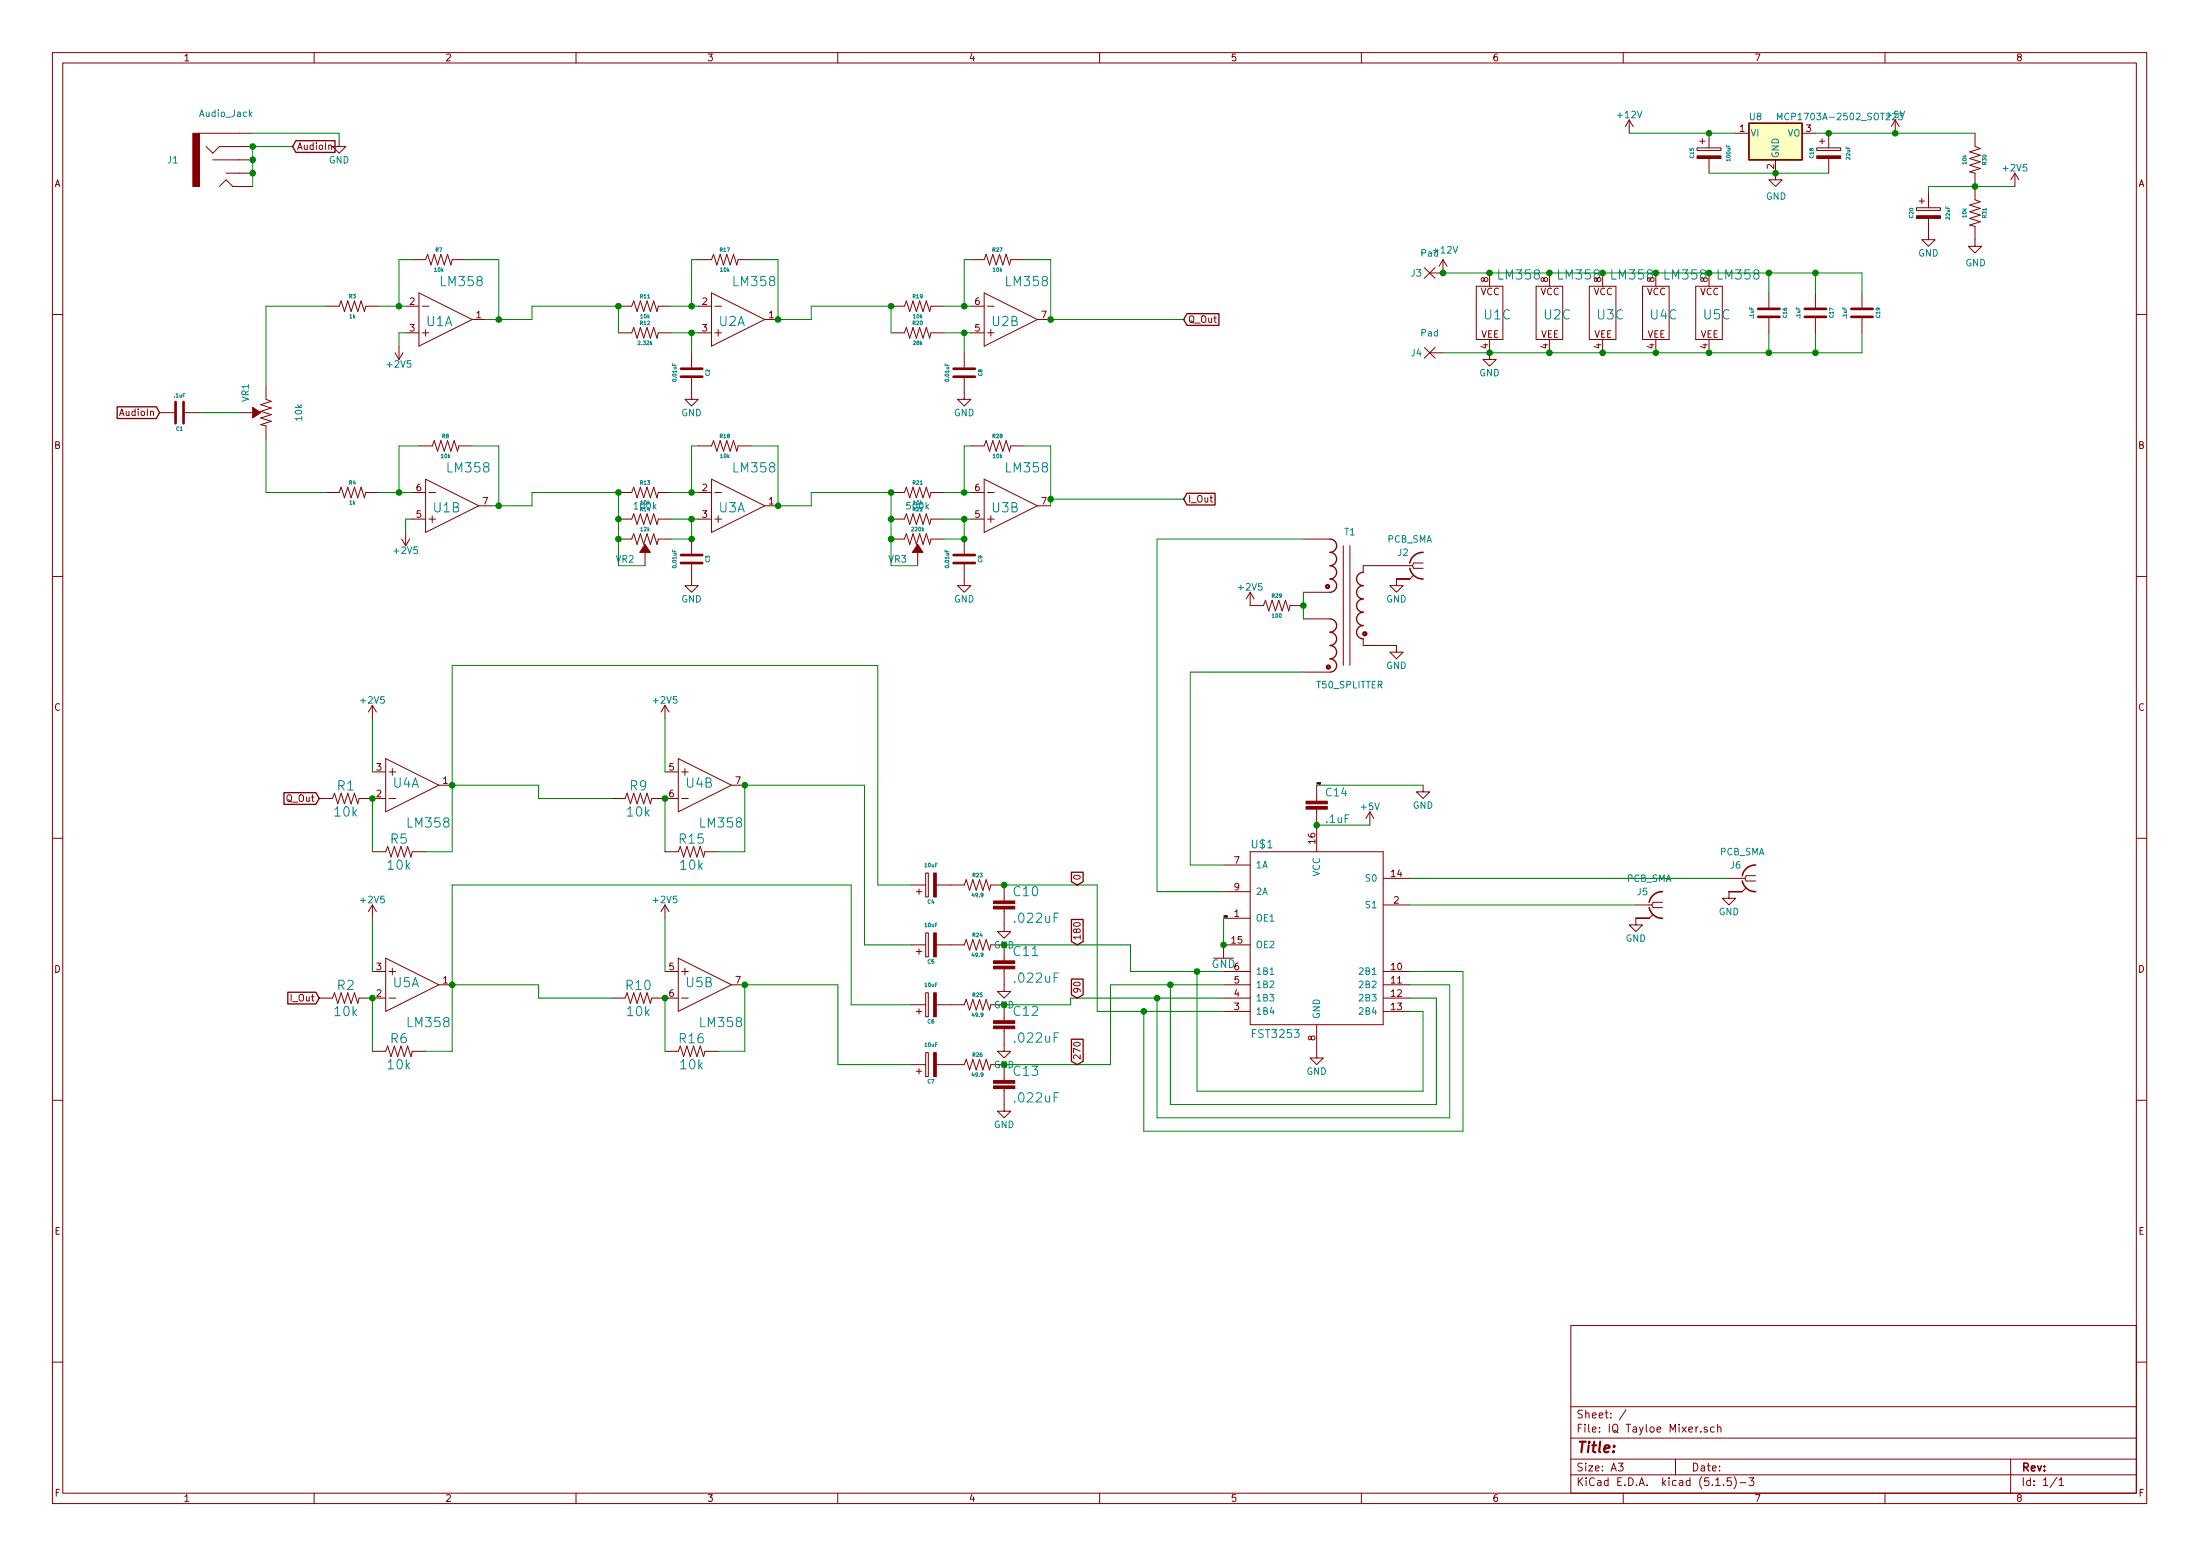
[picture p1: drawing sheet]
EESchema Schematic File Version 4
EELAYER 30 0
EELAYER END
$Descr A3 16535 11693
encoding utf-8
Sheet 1 1
Title ""
Date ""
Rev ""
Comp ""
Comment1 ""
Comment2 ""
Comment3 ""
Comment4 ""
$EndDescr
Text Label 9200 6900 0    10   ~ 0
GND
Wire Wire Line
	9900 5900 10700 5900
Text Label 9900 5900 0    10   ~ 0
GND
Wire Wire Line
	8700 6700 9200 6700
Wire Wire Line
	10600 7600 10700 7600
Wire Wire Line
	10700 7600 10700 8200
Wire Wire Line
	10700 8200 9000 8200
Wire Wire Line
	9000 7300 9200 7300
Wire Wire Line
	9000 8200 9000 7300
Wire Wire Line
	10600 7300 11000 7300
Wire Wire Line
	11000 7300 11000 8500
Wire Wire Line
	11000 8500 8600 8500
Wire Wire Line
	9200 7600 8600 7600
Wire Wire Line
	8600 8500 8600 7600
Wire Wire Line
	10600 7400 10900 7400
Wire Wire Line
	10900 7400 10900 8400
Wire Wire Line
	10900 8400 8700 8400
Wire Wire Line
	8700 7500 9200 7500
Wire Wire Line
	8700 8400 8700 7500
Wire Wire Line
	10600 7500 10800 7500
Wire Wire Line
	10800 7500 10800 8300
Wire Wire Line
	10800 8300 8800 8300
Wire Wire Line
	8800 7400 9200 7400
Wire Wire Line
	8800 8300 8800 7400
$Comp
L Tayloe_Detector_v5-eagle-import:GND #GND01
U 1 1
P 9200 7200
F 0 "#GND01" H 9200 7200 50  0001 C CNN
F 1 "GND" H 9200 7190 59  0000 C TNN
F 2 "" H 9200 7200 50  0001 C CNN
F 3 "" H 9200 7200 50  0001 C CNN
	1    9200 7200
	1    0    0    -1  
$EndComp
$Comp
L Tayloe_Detector_v5-eagle-import:C5_3.5 C14
U 1 1
P 9900 6000
F 0 "C14" H 9960 6015 59  0000 L BNN
F 1 ".1uF" H 9960 5815 59  0000 L BNN
F 2 "Xenir:Capacitor 0805" H 9900 6000 50  0001 C CNN
F 3 "" H 9900 6000 50  0001 C CNN
	1    9900 6000
	1    0    0    -1  
$EndComp
$Comp
L power:+12V #PWR022
U 1 1
P 10850 2050
F 0 "#PWR022" H 10850 1900 50  0001 C CNN
F 1 "+12V" H 10865 2223 50  0000 C CNN
F 2 "" H 10850 2050 50  0001 C CNN
F 3 "" H 10850 2050 50  0001 C CNN
	1    10850 2050
	1    0    0    -1  
$EndComp
Wire Wire Line
	12850 1300 13350 1300
Connection ~ 13350 1300
Wire Wire Line
	13750 1300 13350 1300
$Comp
L power:+12V #PWR024
U 1 1
P 12250 1000
F 0 "#PWR024" H 12250 850 50  0001 C CNN
F 1 "+12V" H 12250 1140 50  0000 C CNN
F 2 "" H 12250 1000 50  0001 C CNN
F 3 "" H 12250 1000 50  0001 C CNN
	1    12250 1000
	1    0    0    -1  
$EndComp
Wire Wire Line
	2800 7300 2800 6900
Wire Wire Line
	3200 7900 3400 7900
Wire Wire Line
	3400 7900 3400 7400
Wire Wire Line
	5000 7300 5000 6900
Wire Wire Line
	5600 7900 5600 7400
Wire Wire Line
	3200 6400 3400 6400
Wire Wire Line
	3400 6400 3400 5900
Wire Wire Line
	5400 6400 5600 6400
Wire Wire Line
	5600 6400 5600 5900
Wire Wire Line
	2800 7900 2800 7500
Wire Wire Line
	5000 7900 5000 7500
Wire Wire Line
	2800 6400 2800 6000
Wire Wire Line
	2800 5400 2800 5800
Wire Wire Line
	5000 5400 5000 5800
Wire Wire Line
	5000 6400 5000 6000
$Comp
L phase_v3-eagle-import:0.3OHM-0805-1_8W-1% R1
U 1 1
P 2600 6000
F 0 "R1" H 2600 6060 70  0000 C BNN
F 1 "10k" H 2600 5940 70  0000 C TNN
F 2 "Xenir:Resistor 0805" H 2600 6000 50  0001 C CNN
F 3 "" H 2600 6000 50  0001 C CNN
	1    2600 6000
	1    0    0    -1  
$EndComp
$Comp
L phase_v3-eagle-import:0.3OHM-0805-1_8W-1% R5
U 1 1
P 3000 6400
F 0 "R5" H 3000 6460 70  0000 C BNN
F 1 "10k" H 3000 6340 70  0000 C TNN
F 2 "Xenir:Resistor 0805" H 3000 6400 50  0001 C CNN
F 3 "" H 3000 6400 50  0001 C CNN
	1    3000 6400
	1    0    0    -1  
$EndComp
$Comp
L phase_v3-eagle-import:0.3OHM-0805-1_8W-1% R9
U 1 1
P 4800 6000
F 0 "R9" H 4800 6060 70  0000 C BNN
F 1 "10k" H 4800 5940 70  0000 C TNN
F 2 "Xenir:Resistor 0805" H 4800 6000 50  0001 C CNN
F 3 "" H 4800 6000 50  0001 C CNN
	1    4800 6000
	1    0    0    -1  
$EndComp
$Comp
L phase_v3-eagle-import:0.3OHM-0805-1_8W-1% R15
U 1 1
P 5200 6400
F 0 "R15" H 5200 6460 70  0000 C BNN
F 1 "10k" H 5200 6340 70  0000 C TNN
F 2 "Xenir:Resistor 0805" H 5200 6400 50  0001 C CNN
F 3 "" H 5200 6400 50  0001 C CNN
	1    5200 6400
	1    0    0    -1  
$EndComp
$Comp
L phase_v3-eagle-import:0.3OHM-0805-1_8W-1% R2
U 1 1
P 2600 7500
F 0 "R2" H 2600 7560 70  0000 C BNN
F 1 "10k" H 2600 7440 70  0000 C TNN
F 2 "Xenir:Resistor 0805" H 2600 7500 50  0001 C CNN
F 3 "" H 2600 7500 50  0001 C CNN
	1    2600 7500
	1    0    0    -1  
$EndComp
$Comp
L phase_v3-eagle-import:0.3OHM-0805-1_8W-1% R6
U 1 1
P 3000 7900
F 0 "R6" H 3000 7960 70  0000 C BNN
F 1 "10k" H 3000 7840 70  0000 C TNN
F 2 "Xenir:Resistor 0805" H 3000 7900 50  0001 C CNN
F 3 "" H 3000 7900 50  0001 C CNN
	1    3000 7900
	1    0    0    -1  
$EndComp
$Comp
L phase_v3-eagle-import:0.3OHM-0805-1_8W-1% R10
U 1 1
P 4800 7500
F 0 "R10" H 4800 7560 70  0000 C BNN
F 1 "10k" H 4800 7440 70  0000 C TNN
F 2 "Xenir:Resistor 0805" H 4800 7500 50  0001 C CNN
F 3 "" H 4800 7500 50  0001 C CNN
	1    4800 7500
	1    0    0    -1  
$EndComp
$Comp
L phase_v3-eagle-import:0.3OHM-0805-1_8W-1% R16
U 1 1
P 5200 7900
F 0 "R16" H 5200 7960 70  0000 C BNN
F 1 "10k" H 5200 7840 70  0000 C TNN
F 2 "Xenir:Resistor 0805" H 5200 7900 50  0001 C CNN
F 3 "" H 5200 7900 50  0001 C CNN
	1    5200 7900
	1    0    0    -1  
$EndComp
Wire Wire Line
	5400 7900 5600 7900
Wire Wire Line
	3400 7400 4050 7400
Wire Wire Line
	4050 7400 4050 7500
Wire Wire Line
	4050 7500 4600 7500
Connection ~ 3400 7400
Wire Wire Line
	3400 5900 4050 5900
Wire Wire Line
	4050 5900 4050 6000
Wire Wire Line
	4050 6000 4600 6000
Connection ~ 3400 5900
$Comp
L power:+5V #PWR028
U 1 1
P 14250 1000
F 0 "#PWR028" H 14250 850 50  0001 C CNN
F 1 "+5V" H 14250 1140 50  0000 C CNN
F 2 "" H 14250 1000 50  0001 C CNN
F 3 "" H 14250 1000 50  0001 C CNN
	1    14250 1000
	1    0    0    -1  
$EndComp
Connection ~ 9900 6200
Connection ~ 9200 7100
Wire Wire Line
	9200 6900 9200 7100
$Comp
L Tayloe_Detector_v5-eagle-import:FST3253 U$1
U 1 1
P 12000 7100
F 0 "U$1" H 9400 7825 59  0000 L BNN
F 1 "FST3253" H 9400 6400 59  0000 L BNN
F 2 "Xenir:SO16" H 12000 7100 50  0001 C CNN
F 3 "" H 12000 7100 50  0001 C CNN
	1    12000 7100
	1    0    0    -1  
$EndComp
Wire Wire Line
	9900 6200 10300 6200
$Comp
L power:+5V #PWR018
U 1 1
P 10300 6200
F 0 "#PWR018" H 10300 6050 50  0001 C CNN
F 1 "+5V" H 10300 6340 50  0000 C CNN
F 2 "" H 10300 6200 50  0001 C CNN
F 3 "" H 10300 6200 50  0001 C CNN
	1    10300 6200
	1    0    0    -1  
$EndComp
$Comp
L Xenir:Resistor R30
U 1 1
P 14850 1200
F 0 "R30" H 14850 1275 28  0000 C CNN
F 1 "10k" H 14850 1125 28  0000 C CNN
F 2 "Xenir:Resistor 0805" H 14850 1100 50  0001 C CNN
F 3 "" H 14850 1100 50  0001 C CNN
	1    14850 1200
	0    1    1    0   
$EndComp
$Comp
L Xenir:Resistor R31
U 1 1
P 14850 1600
F 0 "R31" H 14850 1675 28  0000 C CNN
F 1 "10k" H 14850 1525 28  0000 C CNN
F 2 "Xenir:Resistor 0805" H 14850 1500 50  0001 C CNN
F 3 "" H 14850 1500 50  0001 C CNN
	1    14850 1600
	0    1    1    0   
$EndComp
Wire Wire Line
	14250 1000 14850 1000
Connection ~ 14250 1000
$Comp
L power:GND #PWR030
U 1 1
P 14850 1800
F 0 "#PWR030" H 14850 1550 50  0001 C CNN
F 1 "GND" H 14855 1627 50  0000 C CNN
F 2 "" H 14850 1800 50  0001 C CNN
F 3 "" H 14850 1800 50  0001 C CNN
	1    14850 1800
	1    0    0    -1  
$EndComp
$Comp
L power:GND #PWR027
U 1 1
P 13350 1300
F 0 "#PWR027" H 13350 1050 50  0001 C CNN
F 1 "GND" H 13355 1127 50  0000 C CNN
F 2 "" H 13350 1300 50  0001 C CNN
F 3 "" H 13350 1300 50  0001 C CNN
	1    13350 1300
	1    0    0    -1  
$EndComp
$Comp
L power:+2V5 #PWR031
U 1 1
P 15150 1400
F 0 "#PWR031" H 15150 1250 50  0001 C CNN
F 1 "+2V5" H 15150 1540 50  0000 C CNN
F 2 "" H 15150 1400 50  0001 C CNN
F 3 "" H 15150 1400 50  0001 C CNN
	1    15150 1400
	1    0    0    -1  
$EndComp
Wire Wire Line
	15150 1400 14850 1400
Connection ~ 14850 1400
$Comp
L power:+2V5 #PWR02
U 1 1
P 2800 5400
F 0 "#PWR02" H 2800 5250 50  0001 C CNN
F 1 "+2V5" H 2800 5540 50  0000 C CNN
F 2 "" H 2800 5400 50  0001 C CNN
F 3 "" H 2800 5400 50  0001 C CNN
	1    2800 5400
	1    0    0    -1  
$EndComp
$Comp
L power:+2V5 #PWR06
U 1 1
P 5000 5400
F 0 "#PWR06" H 5000 5250 50  0001 C CNN
F 1 "+2V5" H 5000 5540 50  0000 C CNN
F 2 "" H 5000 5400 50  0001 C CNN
F 3 "" H 5000 5400 50  0001 C CNN
	1    5000 5400
	1    0    0    -1  
$EndComp
$Comp
L power:+2V5 #PWR07
U 1 1
P 5000 6900
F 0 "#PWR07" H 5000 6750 50  0001 C CNN
F 1 "+2V5" H 5000 7040 50  0000 C CNN
F 2 "" H 5000 6900 50  0001 C CNN
F 3 "" H 5000 6900 50  0001 C CNN
	1    5000 6900
	1    0    0    -1  
$EndComp
$Comp
L power:+2V5 #PWR03
U 1 1
P 2800 6900
F 0 "#PWR03" H 2800 6750 50  0001 C CNN
F 1 "+2V5" H 2800 7040 50  0000 C CNN
F 2 "" H 2800 6900 50  0001 C CNN
F 3 "" H 2800 6900 50  0001 C CNN
	1    2800 6900
	1    0    0    -1  
$EndComp
$Comp
L Xenir:PCB_SMA J6
U 1 1
P 13100 6400
F 0 "J6" H 13150 6300 50  0000 C CNN
F 1 "PCB_SMA" H 13100 6400 50  0000 C CNN
F 2 "Xenir:PCB SMA" H 13100 6400 50  0001 C CNN
F 3 "" H 13100 6400 50  0001 C CNN
	1    13100 6400
	-1   0    0    -1  
$EndComp
$Comp
L Xenir:PCB_SMA J5
U 1 1
P 12400 6600
F 0 "J5" H 12450 6500 50  0000 C CNN
F 1 "PCB_SMA" H 12400 6600 50  0000 C CNN
F 2 "Xenir:PCB SMA" H 12400 6600 50  0001 C CNN
F 3 "" H 12400 6600 50  0001 C CNN
	1    12400 6600
	-1   0    0    -1  
$EndComp
Wire Wire Line
	13000 6600 10600 6600
Wire Wire Line
	12300 6800 10600 6800
$Comp
L power:GND #PWR025
U 1 1
P 12300 6900
F 0 "#PWR025" H 12300 6650 50  0001 C CNN
F 1 "GND" H 12300 6750 50  0000 C CNN
F 2 "" H 12300 6900 50  0001 C CNN
F 3 "" H 12300 6900 50  0001 C CNN
	1    12300 6900
	1    0    0    -1  
$EndComp
$Comp
L power:GND #PWR026
U 1 1
P 13000 6700
F 0 "#PWR026" H 13000 6450 50  0001 C CNN
F 1 "GND" H 13000 6550 50  0000 C CNN
F 2 "" H 13000 6700 50  0001 C CNN
F 3 "" H 13000 6700 50  0001 C CNN
	1    13000 6700
	1    0    0    -1  
$EndComp
$Comp
L power:GND #PWR021
U 1 1
P 10700 5900
F 0 "#PWR021" H 10700 5650 50  0001 C CNN
F 1 "GND" H 10700 5750 50  0000 C CNN
F 2 "" H 10700 5900 50  0001 C CNN
F 3 "" H 10700 5900 50  0001 C CNN
	1    10700 5900
	1    0    0    -1  
$EndComp
$Comp
L power:GND #PWR017
U 1 1
P 9900 7900
F 0 "#PWR017" H 9900 7650 50  0001 C CNN
F 1 "GND" H 9900 7750 50  0000 C CNN
F 2 "" H 9900 7900 50  0001 C CNN
F 3 "" H 9900 7900 50  0001 C CNN
	1    9900 7900
	1    0    0    -1  
$EndComp
$Comp
L Xenir:Cap_Polarized C15
U 1 1
P 12950 1150
F 0 "C15" H 12950 925 28  0000 C CNN
F 1 "100uF" H 12950 1200 28  0000 C CNN
F 2 "Xenir:Cap_6.3x5.4" H 12950 1200 50  0001 C CNN
F 3 "" H 12950 1200 50  0001 C CNN
	1    12950 1150
	0    1    1    0   
$EndComp
Wire Wire Line
	12250 1000 12850 1000
Wire Wire Line
	13650 1000 13750 1000
Connection ~ 12850 1000
Wire Wire Line
	12850 1000 13050 1000
$Comp
L Xenir:Cap_Polarized C18
U 1 1
P 13850 1150
F 0 "C18" H 13850 925 28  0000 C CNN
F 1 "22uF" H 13850 1200 28  0000 C CNN
F 2 "Xenir:Cap_4x5.4" H 13850 1200 50  0001 C CNN
F 3 "" H 13850 1200 50  0001 C CNN
	1    13850 1150
	0    1    1    0   
$EndComp
Connection ~ 13750 1000
Wire Wire Line
	13750 1000 14250 1000
$Comp
L Xenir:T50_SPLITTER T1
U 1 1
P 10150 5250
F 0 "T1" H 10150 4000 50  0000 C CNN
F 1 "T50_SPLITTER" H 10150 5150 50  0000 C CNN
F 2 "Xenir:T50 Trifilar" H 10150 5250 50  0001 C CNN
F 3 "" H 10150 5250 50  0001 C CNN
	1    10150 5250
	-1   0    0    1   
$EndComp
$Comp
L Xenir:Resistor R29
U 1 1
P 9600 4550
F 0 "R29" H 9600 4625 28  0000 C CNN
F 1 "100" H 9600 4475 28  0000 C CNN
F 2 "Xenir:Resistor 0805" H 9600 4450 50  0001 C CNN
F 3 "" H 9600 4450 50  0001 C CNN
	1    9600 4550
	1    0    0    -1  
$EndComp
$Comp
L power:+2V5 #PWR016
U 1 1
P 9400 4550
F 0 "#PWR016" H 9400 4400 50  0001 C CNN
F 1 "+2V5" H 9400 4690 50  0000 C CNN
F 2 "" H 9400 4550 50  0001 C CNN
F 3 "" H 9400 4550 50  0001 C CNN
	1    9400 4550
	1    0    0    -1  
$EndComp
Wire Wire Line
	9800 4450 9800 4550
Connection ~ 9800 4550
Wire Wire Line
	9800 4550 9800 4650
Wire Wire Line
	9800 5050 8950 5050
Wire Wire Line
	8950 5050 8950 6500
Wire Wire Line
	8950 6500 9200 6500
Wire Wire Line
	9800 4050 8700 4050
Wire Wire Line
	8700 4050 8700 6700
$Comp
L power:GND #PWR020
U 1 1
P 10500 4850
F 0 "#PWR020" H 10500 4600 50  0001 C CNN
F 1 "GND" H 10500 4700 50  0000 C CNN
F 2 "" H 10500 4850 50  0001 C CNN
F 3 "" H 10500 4850 50  0001 C CNN
	1    10500 4850
	1    0    0    -1  
$EndComp
$Comp
L Xenir:PCB_SMA J2
U 1 1
P 10600 4050
F 0 "J2" H 10650 3950 50  0000 C CNN
F 1 "PCB_SMA" H 10600 4050 50  0000 C CNN
F 2 "Xenir:PCB SMA" H 10600 4050 50  0001 C CNN
F 3 "" H 10600 4050 50  0001 C CNN
	1    10600 4050
	-1   0    0    -1  
$EndComp
$Comp
L power:GND #PWR019
U 1 1
P 10500 4350
F 0 "#PWR019" H 10500 4100 50  0001 C CNN
F 1 "GND" H 10500 4200 50  0000 C CNN
F 2 "" H 10500 4350 50  0001 C CNN
F 3 "" H 10500 4350 50  0001 C CNN
	1    10500 4350
	1    0    0    -1  
$EndComp
$Comp
L Xenir:Cap_Polarized C4
U 1 1
P 7000 6550
F 0 "C4" H 7000 6325 28  0000 C CNN
F 1 "10uF" H 7000 6600 28  0000 C CNN
F 2 "Xenir:Cap_4x5.4" H 7000 6600 50  0001 C CNN
F 3 "" H 7000 6600 50  0001 C CNN
	1    7000 6550
	1    0    0    -1  
$EndComp
$Comp
L Xenir:Cap_Polarized C5
U 1 1
P 7000 7000
F 0 "C5" H 7000 6775 28  0000 C CNN
F 1 "10uF" H 7000 7050 28  0000 C CNN
F 2 "Xenir:Cap_4x5.4" H 7000 7050 50  0001 C CNN
F 3 "" H 7000 7050 50  0001 C CNN
	1    7000 7000
	1    0    0    -1  
$EndComp
$Comp
L Xenir:Cap_Polarized C6
U 1 1
P 7000 7450
F 0 "C6" H 7000 7225 28  0000 C CNN
F 1 "10uF" H 7000 7500 28  0000 C CNN
F 2 "Xenir:Cap_4x5.4" H 7000 7500 50  0001 C CNN
F 3 "" H 7000 7500 50  0001 C CNN
	1    7000 7450
	1    0    0    -1  
$EndComp
$Comp
L Xenir:Cap_Polarized C7
U 1 1
P 7000 7900
F 0 "C7" H 7000 7675 28  0000 C CNN
F 1 "10uF" H 7000 7950 28  0000 C CNN
F 2 "Xenir:Cap_4x5.4" H 7000 7950 50  0001 C CNN
F 3 "" H 7000 7950 50  0001 C CNN
	1    7000 7900
	1    0    0    -1  
$EndComp
$Comp
L Xenir:Resistor R23
U 1 1
P 7350 6650
F 0 "R23" H 7350 6725 28  0000 C CNN
F 1 "49.9" H 7350 6575 28  0000 C CNN
F 2 "Xenir:Resistor 0805" H 7350 6550 50  0001 C CNN
F 3 "" H 7350 6550 50  0001 C CNN
	1    7350 6650
	1    0    0    -1  
$EndComp
$Comp
L Xenir:Resistor R24
U 1 1
P 7350 7100
F 0 "R24" H 7350 7175 28  0000 C CNN
F 1 "49.9" H 7350 7025 28  0000 C CNN
F 2 "Xenir:Resistor 0805" H 7350 7000 50  0001 C CNN
F 3 "" H 7350 7000 50  0001 C CNN
	1    7350 7100
	1    0    0    -1  
$EndComp
$Comp
L Xenir:Resistor R25
U 1 1
P 7350 7550
F 0 "R25" H 7350 7625 28  0000 C CNN
F 1 "49.9" H 7350 7475 28  0000 C CNN
F 2 "Xenir:Resistor 0805" H 7350 7450 50  0001 C CNN
F 3 "" H 7350 7450 50  0001 C CNN
	1    7350 7550
	1    0    0    -1  
$EndComp
$Comp
L Xenir:Resistor R26
U 1 1
P 7350 8000
F 0 "R26" H 7350 8075 28  0000 C CNN
F 1 "49.9" H 7350 7925 28  0000 C CNN
F 2 "Xenir:Resistor 0805" H 7350 7900 50  0001 C CNN
F 3 "" H 7350 7900 50  0001 C CNN
	1    7350 8000
	1    0    0    -1  
$EndComp
$Comp
L phase_v3-eagle-import:1.0UF-0805-25V-(+80_-20%) C10
U 1 1
P 7550 6850
F 0 "C10" H 7610 6965 70  0000 L BNN
F 1 ".022uF" H 7610 6765 70  0000 L BNN
F 2 "Xenir:Capacitor 1206" H 7550 6850 50  0001 C CNN
F 3 "" H 7550 6850 50  0001 C CNN
	1    7550 6850
	1    0    0    -1  
$EndComp
$Comp
L power:GND #PWR012
U 1 1
P 7550 6950
F 0 "#PWR012" H 7550 6700 50  0001 C CNN
F 1 "GND" H 7550 6800 50  0000 C CNN
F 2 "" H 7550 6950 50  0001 C CNN
F 3 "" H 7550 6950 50  0001 C CNN
	1    7550 6950
	1    0    0    -1  
$EndComp
$Comp
L phase_v3-eagle-import:1.0UF-0805-25V-(+80_-20%) C11
U 1 1
P 7550 7300
F 0 "C11" H 7610 7415 70  0000 L BNN
F 1 ".022uF" H 7610 7215 70  0000 L BNN
F 2 "Xenir:Capacitor 1206" H 7550 7300 50  0001 C CNN
F 3 "" H 7550 7300 50  0001 C CNN
	1    7550 7300
	1    0    0    -1  
$EndComp
$Comp
L power:GND #PWR013
U 1 1
P 7550 7400
F 0 "#PWR013" H 7550 7150 50  0001 C CNN
F 1 "GND" H 7550 7250 50  0000 C CNN
F 2 "" H 7550 7400 50  0001 C CNN
F 3 "" H 7550 7400 50  0001 C CNN
	1    7550 7400
	1    0    0    -1  
$EndComp
$Comp
L phase_v3-eagle-import:1.0UF-0805-25V-(+80_-20%) C12
U 1 1
P 7550 7750
F 0 "C12" H 7610 7865 70  0000 L BNN
F 1 ".022uF" H 7610 7665 70  0000 L BNN
F 2 "Xenir:Capacitor 1206" H 7550 7750 50  0001 C CNN
F 3 "" H 7550 7750 50  0001 C CNN
	1    7550 7750
	1    0    0    -1  
$EndComp
$Comp
L power:GND #PWR014
U 1 1
P 7550 7850
F 0 "#PWR014" H 7550 7600 50  0001 C CNN
F 1 "GND" H 7550 7700 50  0000 C CNN
F 2 "" H 7550 7850 50  0001 C CNN
F 3 "" H 7550 7850 50  0001 C CNN
	1    7550 7850
	1    0    0    -1  
$EndComp
$Comp
L phase_v3-eagle-import:1.0UF-0805-25V-(+80_-20%) C13
U 1 1
P 7550 8200
F 0 "C13" H 7610 8315 70  0000 L BNN
F 1 ".022uF" H 7610 8115 70  0000 L BNN
F 2 "Xenir:Capacitor 1206" H 7550 8200 50  0001 C CNN
F 3 "" H 7550 8200 50  0001 C CNN
	1    7550 8200
	1    0    0    -1  
$EndComp
$Comp
L power:GND #PWR015
U 1 1
P 7550 8300
F 0 "#PWR015" H 7550 8050 50  0001 C CNN
F 1 "GND" H 7550 8150 50  0000 C CNN
F 2 "" H 7550 8300 50  0001 C CNN
F 3 "" H 7550 8300 50  0001 C CNN
	1    7550 8300
	1    0    0    -1  
$EndComp
Wire Wire Line
	3400 5900 3400 5000
Wire Wire Line
	3400 5000 6600 5000
Wire Wire Line
	6600 5000 6600 6650
Wire Wire Line
	6600 6650 6850 6650
Wire Wire Line
	5600 5900 6500 5900
Wire Wire Line
	6500 5900 6500 7100
Wire Wire Line
	6500 7100 6850 7100
Wire Wire Line
	3400 7400 3400 6650
Wire Wire Line
	3400 6650 6400 6650
Wire Wire Line
	6400 6650 6400 7550
Wire Wire Line
	6400 7550 6850 7550
Wire Wire Line
	5600 7400 6300 7400
Wire Wire Line
	6300 7400 6300 8000
Wire Wire Line
	6300 8000 6850 8000
Wire Wire Line
	7550 6650 8250 6650
Wire Wire Line
	8250 6650 8250 7600
Wire Wire Line
	8250 7600 8600 7600
Connection ~ 7550 6650
Connection ~ 8600 7600
Wire Wire Line
	7550 7100 8500 7100
Wire Wire Line
	8500 7100 8500 7300
Wire Wire Line
	8500 7300 9000 7300
Connection ~ 7550 7100
Connection ~ 9000 7300
Wire Wire Line
	7550 7550 8050 7550
Wire Wire Line
	8050 7550 8050 7500
Wire Wire Line
	8050 7500 8700 7500
Connection ~ 7550 7550
Connection ~ 8700 7500
Wire Wire Line
	7550 8000 8350 8000
Wire Wire Line
	8350 8000 8350 7400
Wire Wire Line
	8350 7400 8800 7400
Connection ~ 7550 8000
Connection ~ 8800 7400
Text GLabel 8100 6650 1    50   Input ~ 0
0
Text GLabel 8100 7100 1    50   Input ~ 0
180
Text GLabel 8100 7500 1    50   Input ~ 0
90
Text GLabel 8100 8000 1    50   Input ~ 0
270
$Comp
L Regulator_Linear:MCP1703A-2502_SOT223 U8
U 1 1
P 13350 1000
F 0 "U8" H 13200 1125 50  0000 C CNN
F 1 "MCP1703A-2502_SOT223" H 13350 1125 50  0000 L CNN
F 2 "Package_TO_SOT_SMD:TO-252-3_TabPin2" H 13350 1200 50  0001 C CNN
F 3 "http://ww1.microchip.com/downloads/en/DeviceDoc/20005122B.pdf" H 13350 950 50  0001 C CNN
	1    13350 1000
	1    0    0    -1  
$EndComp
$Comp
L Xenir:LM358 U1
U 3 1
P 11300 2350
F 0 "U1" H 11150 2300 70  0000 L BNN
F 1 "LM358" H 11250 2600 70  0000 L BNN
F 2 "Xenir:SO08" H 11250 2300 50  0001 C CNN
F 3 "" H 11250 2300 50  0001 C CNN
	3    11300 2350
	1    0    0    -1  
$EndComp
$Comp
L power:GND #PWR023
U 1 1
P 11200 2650
F 0 "#PWR023" H 11200 2400 50  0001 C CNN
F 1 "GND" H 11200 2500 50  0000 C CNN
F 2 "" H 11200 2650 50  0001 C CNN
F 3 "" H 11200 2650 50  0001 C CNN
	1    11200 2650
	1    0    0    -1  
$EndComp
$Comp
L Xenir:LM358 U2
U 3 1
P 11750 2350
F 0 "U2" H 11600 2300 70  0000 L BNN
F 1 "LM358" H 11700 2600 70  0000 L BNN
F 2 "Xenir:SO08" H 11700 2300 50  0001 C CNN
F 3 "" H 11700 2300 50  0001 C CNN
	3    11750 2350
	1    0    0    -1  
$EndComp
$Comp
L Xenir:Capacitor C16
U 1 1
P 13300 2350
F 0 "C16" H 13300 2475 28  0000 C CNN
F 1 ".1uF" H 13300 2225 28  0000 C CNN
F 2 "Xenir:Capacitor 0805" H 13300 2200 50  0001 C CNN
F 3 "" H 13300 2200 50  0001 C CNN
	1    13300 2350
	0    1    1    0   
$EndComp
$Comp
L Xenir:Audio_Jack J1
U 1 1
P 1700 850
F 0 "J1" H 1300 500 50  0000 C CNN
F 1 "Audio_Jack" H 1700 850 50  0000 C CNN
F 2 "Xenir:Audio_Jack" H 1700 850 50  0001 C CNN
F 3 "" H 1700 850 50  0001 C CNN
	1    1700 850 
	1    0    0    -1  
$EndComp
$Comp
L Xenir:LM358 U3
U 1 1
P 5550 3800
F 0 "U3" H 5400 3750 70  0000 L BNN
F 1 "LM358" H 5500 4050 70  0000 L BNN
F 2 "Xenir:SO08" H 5500 3750 50  0001 C CNN
F 3 "" H 5500 3750 50  0001 C CNN
	1    5550 3800
	1    0    0    -1  
$EndComp
$Comp
L Xenir:Resistor R13
U 1 1
P 4850 3700
F 0 "R13" H 4850 3775 28  0000 C CNN
F 1 "10k" H 4850 3625 28  0000 C CNN
F 2 "Xenir:Resistor 0805" H 4850 3600 50  0001 C CNN
F 3 "" H 4850 3600 50  0001 C CNN
	1    4850 3700
	1    0    0    -1  
$EndComp
$Comp
L Xenir:Resistor R18
U 1 1
P 5450 3350
F 0 "R18" H 5450 3425 28  0000 C CNN
F 1 "10k" H 5450 3275 28  0000 C CNN
F 2 "Xenir:Resistor 0805" H 5450 3250 50  0001 C CNN
F 3 "" H 5450 3250 50  0001 C CNN
	1    5450 3350
	1    0    0    -1  
$EndComp
$Comp
L Xenir:Resistor R14
U 1 1
P 4850 3900
F 0 "R14" H 4850 3975 28  0000 C CNN
F 1 "12k" H 4850 3825 28  0000 C CNN
F 2 "Xenir:Resistor 0805" H 4850 3800 50  0001 C CNN
F 3 "" H 4850 3800 50  0001 C CNN
	1    4850 3900
	1    0    0    -1  
$EndComp
$Comp
L Xenir:Capacitor C3
U 1 1
P 5200 4200
F 0 "C3" H 5200 4325 28  0000 C CNN
F 1 "0.01uF" H 5200 4075 28  0000 C CNN
F 2 "Xenir:Capacitor 0805" H 5200 4050 50  0001 C CNN
F 3 "" H 5200 4050 50  0001 C CNN
	1    5200 4200
	0    1    1    0   
$EndComp
Wire Wire Line
	5200 4050 5200 3900
Connection ~ 5200 3900
Wire Wire Line
	5200 3900 5250 3900
$Comp
L power:GND #PWR09
U 1 1
P 5200 4350
F 0 "#PWR09" H 5200 4100 50  0001 C CNN
F 1 "GND" H 5200 4200 50  0000 C CNN
F 2 "" H 5200 4350 50  0001 C CNN
F 3 "" H 5200 4350 50  0001 C CNN
	1    5200 4350
	1    0    0    -1  
$EndComp
Wire Wire Line
	5250 3350 5200 3350
Wire Wire Line
	5200 3350 5200 3700
Connection ~ 5200 3700
Wire Wire Line
	5200 3700 5250 3700
Wire Wire Line
	5650 3350 5850 3350
Wire Wire Line
	5850 3350 5850 3800
$Comp
L Xenir:Trimpot VR2
U 1 1
P 4850 3900
F 0 "VR2" H 4700 3600 50  0000 C CNN
F 1 "100k" H 4850 4000 50  0000 C CNN
F 2 "Xenir:Trimpot" H 4700 3600 50  0001 C CNN
F 3 "" H 4700 3600 50  0001 C CNN
	1    4850 3900
	1    0    0    -1  
$EndComp
Wire Wire Line
	5050 3700 5200 3700
Wire Wire Line
	5050 3900 5200 3900
Wire Wire Line
	5050 4050 5200 4050
Connection ~ 5200 4050
Wire Wire Line
	4650 3900 4650 4050
Wire Wire Line
	4850 4250 4650 4250
Wire Wire Line
	4650 4250 4650 4050
Connection ~ 4650 4050
Wire Wire Line
	4650 3900 4650 3700
Connection ~ 4650 3900
$Comp
L Xenir:Resistor R21
U 1 1
P 6900 3700
F 0 "R21" H 6900 3775 28  0000 C CNN
F 1 "10k" H 6900 3625 28  0000 C CNN
F 2 "Xenir:Resistor 0805" H 6900 3600 50  0001 C CNN
F 3 "" H 6900 3600 50  0001 C CNN
	1    6900 3700
	1    0    0    -1  
$EndComp
$Comp
L Xenir:Resistor R28
U 1 1
P 7500 3350
F 0 "R28" H 7500 3425 28  0000 C CNN
F 1 "10k" H 7500 3275 28  0000 C CNN
F 2 "Xenir:Resistor 0805" H 7500 3250 50  0001 C CNN
F 3 "" H 7500 3250 50  0001 C CNN
	1    7500 3350
	1    0    0    -1  
$EndComp
$Comp
L Xenir:Resistor R22
U 1 1
P 6900 3900
F 0 "R22" H 6900 3975 28  0000 C CNN
F 1 "220k" H 6900 3825 28  0000 C CNN
F 2 "Xenir:Resistor 0805" H 6900 3800 50  0001 C CNN
F 3 "" H 6900 3800 50  0001 C CNN
	1    6900 3900
	1    0    0    -1  
$EndComp
$Comp
L Xenir:Capacitor C9
U 1 1
P 7250 4200
F 0 "C9" H 7250 4325 28  0000 C CNN
F 1 "0.01uF" H 7250 4075 28  0000 C CNN
F 2 "Xenir:Capacitor 0805" H 7250 4050 50  0001 C CNN
F 3 "" H 7250 4050 50  0001 C CNN
	1    7250 4200
	0    1    1    0   
$EndComp
Wire Wire Line
	7250 4050 7250 3900
Connection ~ 7250 3900
Wire Wire Line
	7250 3900 7300 3900
$Comp
L power:GND #PWR011
U 1 1
P 7250 4350
F 0 "#PWR011" H 7250 4100 50  0001 C CNN
F 1 "GND" H 7250 4200 50  0000 C CNN
F 2 "" H 7250 4350 50  0001 C CNN
F 3 "" H 7250 4350 50  0001 C CNN
	1    7250 4350
	1    0    0    -1  
$EndComp
Wire Wire Line
	7300 3350 7250 3350
Wire Wire Line
	7250 3350 7250 3700
Connection ~ 7250 3700
Wire Wire Line
	7250 3700 7300 3700
Wire Wire Line
	7700 3350 7900 3350
Wire Wire Line
	7900 3350 7900 3750
$Comp
L Xenir:Trimpot VR3
U 1 1
P 6900 3900
F 0 "VR3" H 6750 3600 50  0000 C CNN
F 1 "500k" H 6900 4000 50  0000 C CNN
F 2 "Xenir:Trimpot" H 6750 3600 50  0001 C CNN
F 3 "" H 6750 3600 50  0001 C CNN
	1    6900 3900
	1    0    0    -1  
$EndComp
Wire Wire Line
	7100 3700 7250 3700
Wire Wire Line
	7100 3900 7250 3900
Wire Wire Line
	7100 4050 7250 4050
Connection ~ 7250 4050
Wire Wire Line
	6700 3900 6700 4050
Wire Wire Line
	6900 4250 6700 4250
Wire Wire Line
	6700 4250 6700 4050
Connection ~ 6700 4050
Wire Wire Line
	6700 3900 6700 3700
Connection ~ 6700 3900
Connection ~ 6700 3700
$Comp
L Xenir:LM358 U3
U 2 1
P 7600 3800
F 0 "U3" H 7450 3750 70  0000 L BNN
F 1 "LM358" H 7550 4050 70  0000 L BNN
F 2 "Xenir:SO08" H 7550 3750 50  0001 C CNN
F 3 "" H 7550 3750 50  0001 C CNN
	2    7600 3800
	1    0    0    -1  
$EndComp
Wire Wire Line
	5850 3800 6100 3800
Wire Wire Line
	6100 3800 6100 3700
Wire Wire Line
	6100 3700 6700 3700
$Comp
L Xenir:LM358 U2
U 1 1
P 5550 2400
F 0 "U2" H 5400 2350 70  0000 L BNN
F 1 "LM358" H 5500 2650 70  0000 L BNN
F 2 "Xenir:SO08" H 5500 2350 50  0001 C CNN
F 3 "" H 5500 2350 50  0001 C CNN
	1    5550 2400
	1    0    0    -1  
$EndComp
$Comp
L Xenir:Resistor R11
U 1 1
P 4850 2300
F 0 "R11" H 4850 2375 28  0000 C CNN
F 1 "10k" H 4850 2225 28  0000 C CNN
F 2 "Xenir:Resistor 0805" H 4850 2200 50  0001 C CNN
F 3 "" H 4850 2200 50  0001 C CNN
	1    4850 2300
	1    0    0    -1  
$EndComp
$Comp
L Xenir:Resistor R17
U 1 1
P 5450 1950
F 0 "R17" H 5450 2025 28  0000 C CNN
F 1 "10k" H 5450 1875 28  0000 C CNN
F 2 "Xenir:Resistor 0805" H 5450 1850 50  0001 C CNN
F 3 "" H 5450 1850 50  0001 C CNN
	1    5450 1950
	1    0    0    -1  
$EndComp
$Comp
L Xenir:Resistor R12
U 1 1
P 4850 2500
F 0 "R12" H 4850 2575 28  0000 C CNN
F 1 "2.32k" H 4850 2425 28  0000 C CNN
F 2 "Xenir:Resistor 0805" H 4850 2400 50  0001 C CNN
F 3 "" H 4850 2400 50  0001 C CNN
	1    4850 2500
	1    0    0    -1  
$EndComp
$Comp
L Xenir:Capacitor C2
U 1 1
P 5200 2800
F 0 "C2" H 5200 2925 28  0000 C CNN
F 1 "0.01uF" H 5200 2675 28  0000 C CNN
F 2 "Xenir:Capacitor 0805" H 5200 2650 50  0001 C CNN
F 3 "" H 5200 2650 50  0001 C CNN
	1    5200 2800
	0    1    1    0   
$EndComp
Wire Wire Line
	5200 2650 5200 2500
Connection ~ 5200 2500
Wire Wire Line
	5200 2500 5250 2500
$Comp
L power:GND #PWR08
U 1 1
P 5200 2950
F 0 "#PWR08" H 5200 2700 50  0001 C CNN
F 1 "GND" H 5200 2800 50  0000 C CNN
F 2 "" H 5200 2950 50  0001 C CNN
F 3 "" H 5200 2950 50  0001 C CNN
	1    5200 2950
	1    0    0    -1  
$EndComp
Wire Wire Line
	5250 1950 5200 1950
Wire Wire Line
	5200 1950 5200 2300
Connection ~ 5200 2300
Wire Wire Line
	5200 2300 5250 2300
Wire Wire Line
	5650 1950 5850 1950
Wire Wire Line
	5850 1950 5850 2400
Wire Wire Line
	5050 2300 5200 2300
Wire Wire Line
	5050 2500 5200 2500
Wire Wire Line
	4650 2500 4650 2300
$Comp
L Xenir:Resistor R19
U 1 1
P 6900 2300
F 0 "R19" H 6900 2375 28  0000 C CNN
F 1 "10k" H 6900 2225 28  0000 C CNN
F 2 "Xenir:Resistor 0805" H 6900 2200 50  0001 C CNN
F 3 "" H 6900 2200 50  0001 C CNN
	1    6900 2300
	1    0    0    -1  
$EndComp
$Comp
L Xenir:Resistor R27
U 1 1
P 7500 1950
F 0 "R27" H 7500 2025 28  0000 C CNN
F 1 "10k" H 7500 1875 28  0000 C CNN
F 2 "Xenir:Resistor 0805" H 7500 1850 50  0001 C CNN
F 3 "" H 7500 1850 50  0001 C CNN
	1    7500 1950
	1    0    0    -1  
$EndComp
$Comp
L Xenir:Resistor R20
U 1 1
P 6900 2500
F 0 "R20" H 6900 2575 28  0000 C CNN
F 1 "28k" H 6900 2425 28  0000 C CNN
F 2 "Xenir:Resistor 0805" H 6900 2400 50  0001 C CNN
F 3 "" H 6900 2400 50  0001 C CNN
	1    6900 2500
	1    0    0    -1  
$EndComp
$Comp
L Xenir:Capacitor C8
U 1 1
P 7250 2800
F 0 "C8" H 7250 2925 28  0000 C CNN
F 1 "0.01uF" H 7250 2675 28  0000 C CNN
F 2 "Xenir:Capacitor 0805" H 7250 2650 50  0001 C CNN
F 3 "" H 7250 2650 50  0001 C CNN
	1    7250 2800
	0    1    1    0   
$EndComp
Wire Wire Line
	7250 2650 7250 2500
Connection ~ 7250 2500
Wire Wire Line
	7250 2500 7300 2500
$Comp
L power:GND #PWR010
U 1 1
P 7250 2950
F 0 "#PWR010" H 7250 2700 50  0001 C CNN
F 1 "GND" H 7250 2800 50  0000 C CNN
F 2 "" H 7250 2950 50  0001 C CNN
F 3 "" H 7250 2950 50  0001 C CNN
	1    7250 2950
	1    0    0    -1  
$EndComp
Wire Wire Line
	7300 1950 7250 1950
Wire Wire Line
	7250 1950 7250 2300
Connection ~ 7250 2300
Wire Wire Line
	7250 2300 7300 2300
Wire Wire Line
	7700 1950 7900 1950
Wire Wire Line
	7900 1950 7900 2400
Wire Wire Line
	7100 2300 7250 2300
Wire Wire Line
	7100 2500 7250 2500
Wire Wire Line
	6700 2500 6700 2300
Connection ~ 6700 2300
$Comp
L Xenir:LM358 U2
U 2 1
P 7600 2400
F 0 "U2" H 7450 2350 70  0000 L BNN
F 1 "LM358" H 7550 2650 70  0000 L BNN
F 2 "Xenir:SO08" H 7550 2350 50  0001 C CNN
F 3 "" H 7550 2350 50  0001 C CNN
	2    7600 2400
	1    0    0    -1  
$EndComp
Wire Wire Line
	5850 2400 6100 2400
Wire Wire Line
	6100 2400 6100 2300
Wire Wire Line
	6100 2300 6700 2300
Connection ~ 5850 2400
Text GLabel 2200 1100 2    50   Input ~ 0
AudioIn
Wire Wire Line
	1900 1200 1900 1100
Wire Wire Line
	1900 1100 2200 1100
Connection ~ 1900 1100
Wire Wire Line
	1900 1300 1900 1400
$Comp
L Xenir:Trimpot VR1
U 1 1
P 2150 3100
F 0 "VR1" H 2000 2800 50  0000 C CNN
F 1 "10k" H 2150 3200 50  0000 C CNN
F 2 "Xenir:Trimpot" H 2000 2800 50  0001 C CNN
F 3 "" H 2000 2800 50  0001 C CNN
	1    2150 3100
	0    1    1    0   
$EndComp
Connection ~ 7900 2400
Text GLabel 8900 2400 2    50   Input ~ 0
Q_Out
$Comp
L power:GND #PWR01
U 1 1
P 2550 1050
F 0 "#PWR01" H 2550 800 50  0001 C CNN
F 1 "GND" H 2550 900 50  0000 C CNN
F 2 "" H 2550 1050 50  0001 C CNN
F 3 "" H 2550 1050 50  0001 C CNN
	1    2550 1050
	1    0    0    -1  
$EndComp
Wire Wire Line
	1900 1000 2550 1000
Wire Wire Line
	2550 1000 2550 1050
Wire Wire Line
	1900 1300 1900 1200
Connection ~ 1900 1300
Connection ~ 1900 1200
Wire Wire Line
	2000 2300 2000 2900
Connection ~ 4650 2300
Wire Wire Line
	2000 3700 2000 3300
Connection ~ 4650 3700
Text GLabel 1200 3100 0    50   Input ~ 0
AudioIn
Wire Wire Line
	7900 2400 8900 2400
Text GLabel 8900 3750 2    50   Input ~ 0
I_Out
Wire Wire Line
	7900 3750 8900 3750
$Comp
L Xenir:Cap_Polarized C20
U 1 1
P 14600 1600
F 0 "C20" H 14600 1375 28  0000 C CNN
F 1 "22uF" H 14600 1650 28  0000 C CNN
F 2 "Xenir:Cap_4x5.4" H 14600 1650 50  0001 C CNN
F 3 "" H 14600 1650 50  0001 C CNN
	1    14600 1600
	0    1    1    0   
$EndComp
$Comp
L Xenir:Capacitor C1
U 1 1
P 1350 3100
F 0 "C1" H 1350 3225 28  0000 C CNN
F 1 ".1uF" H 1350 2975 28  0000 C CNN
F 2 "Xenir:Capacitor 0805" H 1350 2950 50  0001 C CNN
F 3 "" H 1350 2950 50  0001 C CNN
	1    1350 3100
	-1   0    0    1   
$EndComp
Wire Wire Line
	1500 3100 1800 3100
Connection ~ 7900 3750
Wire Wire Line
	7900 3750 7900 3800
$Comp
L Xenir:LM358 U1
U 1 1
P 3350 2400
F 0 "U1" H 3200 2350 70  0000 L BNN
F 1 "LM358" H 3300 2650 70  0000 L BNN
F 2 "Xenir:SO08" H 3300 2350 50  0001 C CNN
F 3 "" H 3300 2350 50  0001 C CNN
	1    3350 2400
	1    0    0    -1  
$EndComp
$Comp
L Xenir:LM358 U1
U 2 1
P 3400 3800
F 0 "U1" H 3250 3750 70  0000 L BNN
F 1 "LM358" H 3350 4050 70  0000 L BNN
F 2 "Xenir:SO08" H 3350 3750 50  0001 C CNN
F 3 "" H 3350 3750 50  0001 C CNN
	2    3400 3800
	1    0    0    -1  
$EndComp
Wire Wire Line
	3100 3900 3050 3900
Wire Wire Line
	3050 3900 3050 4000
Wire Wire Line
	3050 2500 3000 2500
Wire Wire Line
	3000 2500 3000 2600
$Comp
L Xenir:Resistor R7
U 1 1
P 3300 1950
F 0 "R7" H 3300 2025 28  0000 C CNN
F 1 "10k" H 3300 1875 28  0000 C CNN
F 2 "Xenir:Resistor 0805" H 3300 1850 50  0001 C CNN
F 3 "" H 3300 1850 50  0001 C CNN
	1    3300 1950
	1    0    0    -1  
$EndComp
$Comp
L Xenir:Resistor R8
U 1 1
P 3350 3350
F 0 "R8" H 3350 3425 28  0000 C CNN
F 1 "10k" H 3350 3275 28  0000 C CNN
F 2 "Xenir:Resistor 0805" H 3350 3250 50  0001 C CNN
F 3 "" H 3350 3250 50  0001 C CNN
	1    3350 3350
	1    0    0    -1  
$EndComp
$Comp
L Xenir:Resistor R3
U 1 1
P 2650 2300
F 0 "R3" H 2650 2375 28  0000 C CNN
F 1 "1k" H 2650 2225 28  0000 C CNN
F 2 "Xenir:Resistor 0805" H 2650 2200 50  0001 C CNN
F 3 "" H 2650 2200 50  0001 C CNN
	1    2650 2300
	1    0    0    -1  
$EndComp
$Comp
L Xenir:Resistor R4
U 1 1
P 2650 3700
F 0 "R4" H 2650 3775 28  0000 C CNN
F 1 "1k" H 2650 3625 28  0000 C CNN
F 2 "Xenir:Resistor 0805" H 2650 3600 50  0001 C CNN
F 3 "" H 2650 3600 50  0001 C CNN
	1    2650 3700
	1    0    0    -1  
$EndComp
Wire Wire Line
	4000 2400 4000 2300
Wire Wire Line
	4000 2300 4650 2300
Wire Wire Line
	3700 3800 3750 3800
Wire Wire Line
	4000 3800 4000 3700
Wire Wire Line
	4000 3700 4650 3700
Wire Wire Line
	2850 2300 3000 2300
Wire Wire Line
	3100 1950 3000 1950
Wire Wire Line
	3000 1950 3000 2300
Connection ~ 3000 2300
Wire Wire Line
	3000 2300 3050 2300
Wire Wire Line
	3500 1950 3750 1950
Wire Wire Line
	3750 1950 3750 2400
Wire Wire Line
	3650 2400 3750 2400
Connection ~ 3750 2400
Wire Wire Line
	3750 2400 4000 2400
Wire Wire Line
	3550 3350 3750 3350
Wire Wire Line
	3750 3350 3750 3800
Connection ~ 3750 3800
Wire Wire Line
	3750 3800 4000 3800
Wire Wire Line
	3100 3700 3000 3700
Wire Wire Line
	2450 3700 2000 3700
Wire Wire Line
	2000 2300 2450 2300
Wire Wire Line
	3150 3350 3000 3350
Wire Wire Line
	3000 3350 3000 3700
Connection ~ 3000 3700
Wire Wire Line
	3000 3700 2850 3700
$Comp
L Xenir:LM358 U3
U 3 1
P 12150 2350
F 0 "U3" H 12000 2300 70  0000 L BNN
F 1 "LM358" H 12100 2600 70  0000 L BNN
F 2 "Xenir:SO08" H 12100 2300 50  0001 C CNN
F 3 "" H 12100 2300 50  0001 C CNN
	3    12150 2350
	1    0    0    -1  
$EndComp
Wire Wire Line
	14850 1400 14500 1400
Wire Wire Line
	14500 1400 14500 1450
$Comp
L power:GND #PWR029
U 1 1
P 14500 1750
F 0 "#PWR029" H 14500 1500 50  0001 C CNN
F 1 "GND" H 14500 1600 50  0000 C CNN
F 2 "" H 14500 1750 50  0001 C CNN
F 3 "" H 14500 1750 50  0001 C CNN
	1    14500 1750
	1    0    0    -1  
$EndComp
Wire Wire Line
	10850 2050 11200 2050
Connection ~ 5850 3800
$Comp
L Xenir:LM358 U4
U 2 1
P 5300 5900
F 0 "U4" H 5150 5850 70  0000 L BNN
F 1 "LM358" H 5250 6150 70  0000 L BNN
F 2 "Xenir:SO08" H 5250 5850 50  0001 C CNN
F 3 "" H 5250 5850 50  0001 C CNN
	2    5300 5900
	1    0    0    1   
$EndComp
Connection ~ 5000 6000
Connection ~ 5600 5900
$Comp
L Xenir:LM358 U5
U 2 1
P 5300 7400
F 0 "U5" H 5150 7350 70  0000 L BNN
F 1 "LM358" H 5250 7650 70  0000 L BNN
F 2 "Xenir:SO08" H 5250 7350 50  0001 C CNN
F 3 "" H 5250 7350 50  0001 C CNN
	2    5300 7400
	1    0    0    1   
$EndComp
Connection ~ 5000 7500
Connection ~ 5600 7400
$Comp
L Xenir:LM358 U4
U 3 1
P 12550 2350
F 0 "U4" H 12400 2300 70  0000 L BNN
F 1 "LM358" H 12500 2600 70  0000 L BNN
F 2 "Xenir:SO08" H 12500 2300 50  0001 C CNN
F 3 "" H 12500 2300 50  0001 C CNN
	3    12550 2350
	1    0    0    -1  
$EndComp
$Comp
L Xenir:LM358 U5
U 3 1
P 12950 2350
F 0 "U5" H 12800 2300 70  0000 L BNN
F 1 "LM358" H 12900 2600 70  0000 L BNN
F 2 "Xenir:SO08" H 12900 2300 50  0001 C CNN
F 3 "" H 12900 2300 50  0001 C CNN
	3    12950 2350
	1    0    0    -1  
$EndComp
Connection ~ 11200 2050
Wire Wire Line
	11200 2050 11650 2050
Connection ~ 11650 2050
Wire Wire Line
	11650 2050 12050 2050
Connection ~ 12050 2050
Wire Wire Line
	12050 2050 12450 2050
Connection ~ 12450 2050
Wire Wire Line
	12450 2050 12850 2050
$Comp
L Xenir:Capacitor C17
U 1 1
P 13650 2350
F 0 "C17" H 13650 2475 28  0000 C CNN
F 1 ".1uF" H 13650 2225 28  0000 C CNN
F 2 "Xenir:Capacitor 0805" H 13650 2200 50  0001 C CNN
F 3 "" H 13650 2200 50  0001 C CNN
	1    13650 2350
	0    1    1    0   
$EndComp
$Comp
L Xenir:Capacitor C19
U 1 1
P 14000 2350
F 0 "C19" H 14000 2475 28  0000 C CNN
F 1 ".1uF" H 14000 2225 28  0000 C CNN
F 2 "Xenir:Capacitor 0805" H 14000 2200 50  0001 C CNN
F 3 "" H 14000 2200 50  0001 C CNN
	1    14000 2350
	0    1    1    0   
$EndComp
Wire Wire Line
	14000 2650 14000 2500
Wire Wire Line
	10850 2650 11200 2650
Connection ~ 11200 2650
Wire Wire Line
	11200 2650 11650 2650
Connection ~ 11650 2650
Wire Wire Line
	11650 2650 12050 2650
Connection ~ 12050 2650
Wire Wire Line
	12050 2650 12450 2650
Connection ~ 12450 2650
Wire Wire Line
	12450 2650 12850 2650
Connection ~ 12850 2650
Wire Wire Line
	12850 2650 13300 2650
Wire Wire Line
	12850 2050 13300 2050
Wire Wire Line
	14000 2050 14000 2200
Connection ~ 12850 2050
Wire Wire Line
	13650 2200 13650 2050
Connection ~ 13650 2050
Wire Wire Line
	13650 2050 14000 2050
Wire Wire Line
	13300 2200 13300 2050
Connection ~ 13300 2050
Wire Wire Line
	13300 2050 13650 2050
Wire Wire Line
	13300 2500 13300 2650
Connection ~ 13300 2650
Wire Wire Line
	13300 2650 13650 2650
Wire Wire Line
	13650 2500 13650 2650
Connection ~ 13650 2650
Wire Wire Line
	13650 2650 14000 2650
$Comp
L Xenir:Pad J3
U 1 1
P 10750 1900
F 0 "J3" H 10650 1750 50  0000 C CNN
F 1 "Pad" H 10750 1900 50  0000 C CNN
F 2 "Xenir:Pad" H 10750 1900 50  0001 C CNN
F 3 "" H 10750 1900 50  0001 C CNN
	1    10750 1900
	1    0    0    -1  
$EndComp
Connection ~ 10850 2050
$Comp
L Xenir:Pad J4
U 1 1
P 10750 2500
F 0 "J4" H 10650 2350 50  0000 C CNN
F 1 "Pad" H 10750 2500 50  0000 C CNN
F 2 "Xenir:Pad" H 10750 2500 50  0001 C CNN
F 3 "" H 10750 2500 50  0001 C CNN
	1    10750 2500
	1    0    0    -1  
$EndComp
Text GLabel 2400 6000 0    50   Input ~ 0
Q_Out
Text GLabel 2400 7500 0    50   Input ~ 0
I_Out
Connection ~ 2800 6000
$Comp
L Xenir:LM358 U5
U 1 1
P 3100 7400
F 0 "U5" H 2950 7350 70  0000 L BNN
F 1 "LM358" H 3050 7650 70  0000 L BNN
F 2 "Xenir:SO08" H 3050 7350 50  0001 C CNN
F 3 "" H 3050 7350 50  0001 C CNN
	1    3100 7400
	1    0    0    1   
$EndComp
Connection ~ 2800 7500
$Comp
L power:+2V5 #PWR0101
U 1 1
P 3000 2600
F 0 "#PWR0101" H 3000 2450 50  0001 C CNN
F 1 "+2V5" H 3000 2740 50  0000 C CNN
F 2 "" H 3000 2600 50  0001 C CNN
F 3 "" H 3000 2600 50  0001 C CNN
	1    3000 2600
	-1   0    0    1   
$EndComp
$Comp
L power:+2V5 #PWR0102
U 1 1
P 3050 4000
F 0 "#PWR0102" H 3050 3850 50  0001 C CNN
F 1 "+2V5" H 3050 4140 50  0000 C CNN
F 2 "" H 3050 4000 50  0001 C CNN
F 3 "" H 3050 4000 50  0001 C CNN
	1    3050 4000
	-1   0    0    1   
$EndComp
$Comp
L Xenir:LM358 U4
U 1 1
P 3100 5900
F 0 "U4" H 2950 5850 70  0000 L BNN
F 1 "LM358" H 3050 6150 70  0000 L BNN
F 2 "Xenir:SO08" H 3050 5850 50  0001 C CNN
F 3 "" H 3050 5850 50  0001 C CNN
	1    3100 5900
	1    0    0    1   
$EndComp
$EndSCHEMATC
